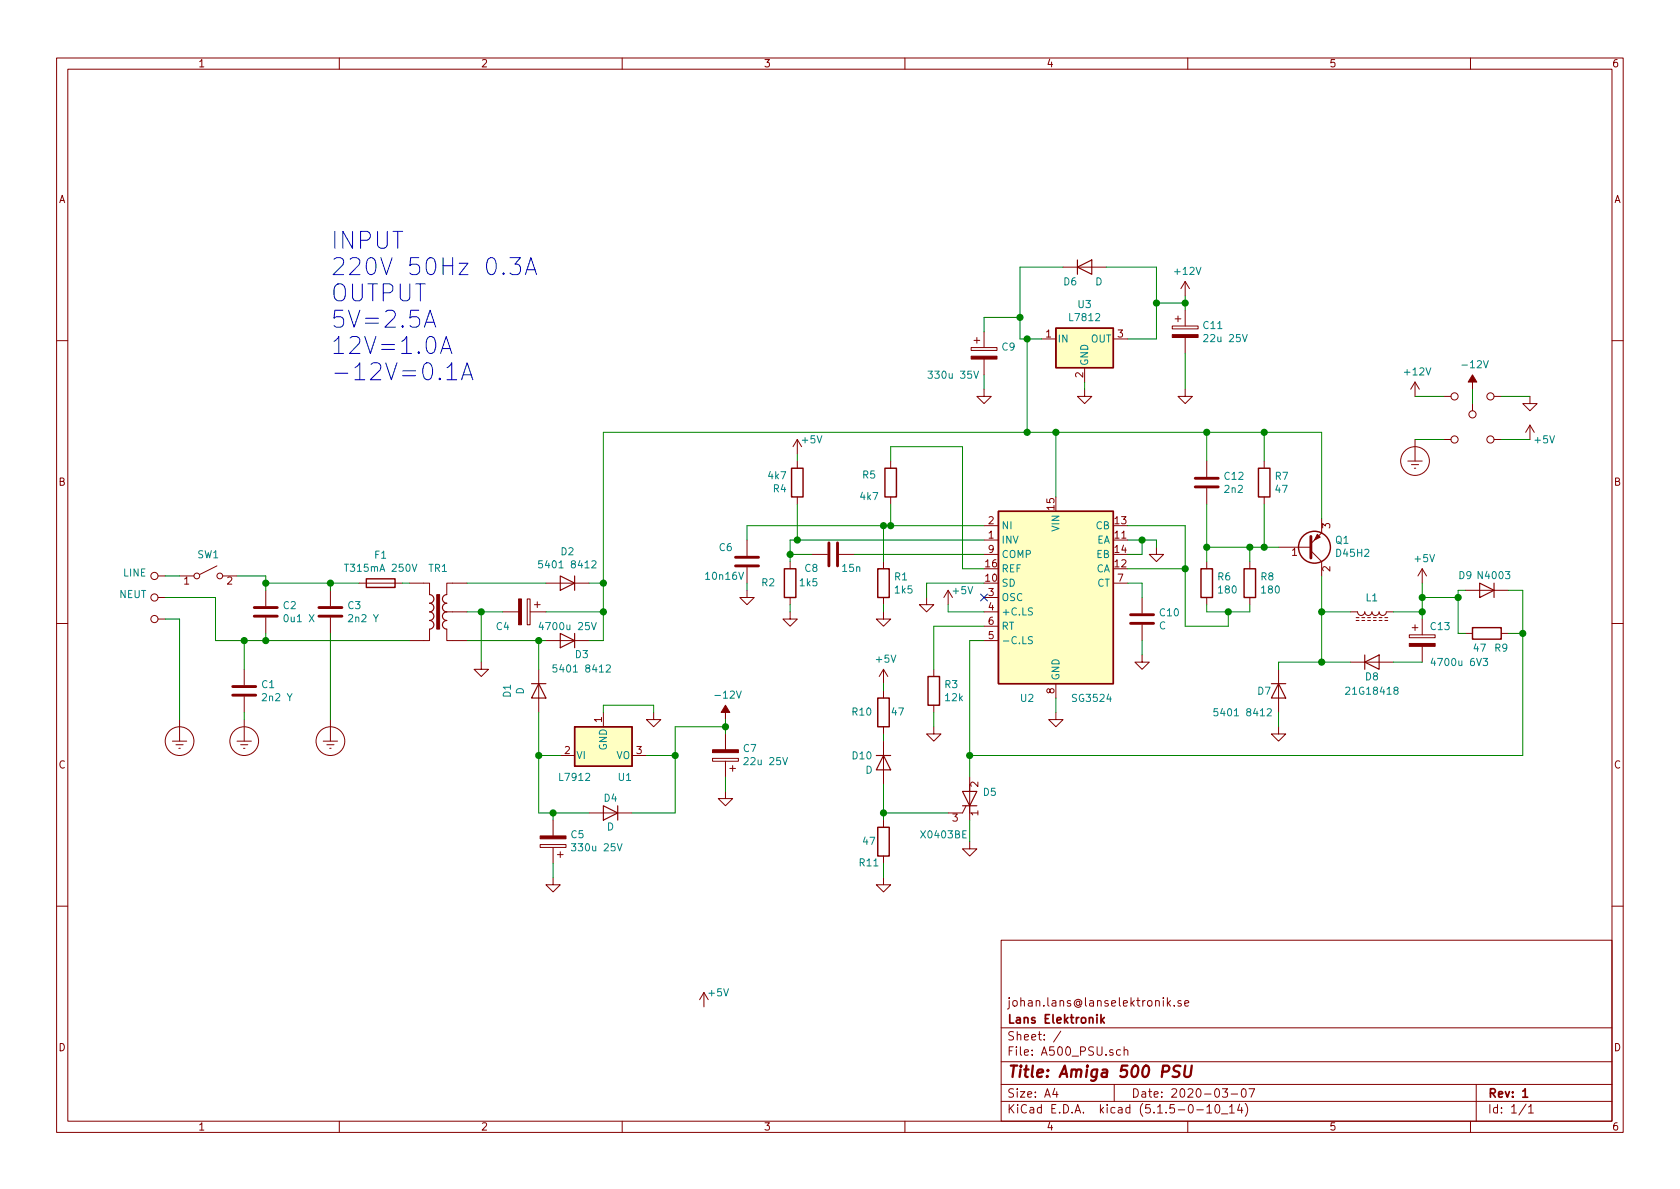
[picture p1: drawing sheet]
EESchema Schematic File Version 4
EELAYER 30 0
EELAYER END
$Descr A4 11693 8268
encoding utf-8
Sheet 1 1
Title "Amiga 500 PSU"
Date "2020-03-07"
Rev "1"
Comp "Lans Elektronik"
Comment1 "johan.lans@lanselektronik.se"
Comment2 ""
Comment3 ""
Comment4 ""
$EndDescr
$Comp
L Transformer:TRANSF4 TR1
U 1 1
P 3050 4250
F 0 "TR1" H 3050 3950 50  0000 C CNN
F 1 "TRANSF4" H 3050 3960 50  0001 C CNN
F 2 "" H 3050 4250 50  0001 C CNN
F 3 "" H 3050 4250 50  0001 C CNN
	1    3050 4250
	-1   0    0    1   
$EndComp
$Comp
L Device:D D3
U 1 1
P 3950 4450
F 0 "D3" H 3850 4550 50  0000 C CNN
F 1 "5401 8412" H 3850 4650 50  0000 C CNN
F 2 "" H 3950 4450 50  0001 C CNN
F 3 "~" H 3950 4450 50  0001 C CNN
	1    3950 4450
	-1   0    0    1   
$EndComp
$Comp
L Device:D D2
U 1 1
P 3950 4050
F 0 "D2" H 3950 3834 50  0000 C CNN
F 1 "5401 8412" H 3950 3925 50  0000 C CNN
F 2 "" H 3950 4050 50  0001 C CNN
F 3 "~" H 3950 4050 50  0001 C CNN
	1    3950 4050
	-1   0    0    1   
$EndComp
$Comp
L power:GND #PWR018
U 1 1
P 6450 4150
F 0 "#PWR018" H 6450 3900 50  0001 C CNN
F 1 "GND" H 6455 3977 50  0001 C CNN
F 2 "" H 6450 4150 50  0001 C CNN
F 3 "" H 6450 4150 50  0001 C CNN
	1    6450 4150
	1    0    0    -1  
$EndComp
$Comp
L Device:C C10
U 1 1
P 7950 4300
F 0 "C10" H 8065 4346 50  0000 L CNN
F 1 "C" H 8065 4255 50  0000 L CNN
F 2 "" H 7988 4150 50  0001 C CNN
F 3 "~" H 7950 4300 50  0001 C CNN
	1    7950 4300
	1    0    0    -1  
$EndComp
$Comp
L power:GND #PWR023
U 1 1
P 7950 4550
F 0 "#PWR023" H 7950 4300 50  0001 C CNN
F 1 "GND" H 7955 4377 50  0001 C CNN
F 2 "" H 7950 4550 50  0001 C CNN
F 3 "" H 7950 4550 50  0001 C CNN
	1    7950 4550
	1    0    0    -1  
$EndComp
Wire Wire Line
	7950 4050 7950 4150
Wire Wire Line
	7950 4550 7950 4450
$Comp
L Device:R R3
U 1 1
P 6500 4800
F 0 "R3" H 6570 4846 50  0000 L CNN
F 1 "12k" H 6570 4755 50  0000 L CNN
F 2 "" V 6430 4800 50  0001 C CNN
F 3 "~" H 6500 4800 50  0001 C CNN
	1    6500 4800
	1    0    0    -1  
$EndComp
$Comp
L power:GND #PWR016
U 1 1
P 6500 5050
F 0 "#PWR016" H 6500 4800 50  0001 C CNN
F 1 "GND" H 6505 4877 50  0001 C CNN
F 2 "" H 6500 5050 50  0001 C CNN
F 3 "" H 6500 5050 50  0001 C CNN
	1    6500 5050
	1    0    0    -1  
$EndComp
Wire Wire Line
	6500 4350 6500 4650
Wire Wire Line
	6500 4950 6500 5050
$Comp
L Device:C C8
U 1 1
P 5800 3850
F 0 "C8" V 5700 3950 50  0000 L CNN
F 1 "15n" V 5700 3650 50  0000 L CNN
F 2 "" H 5838 3700 50  0001 C CNN
F 3 "~" H 5800 3850 50  0001 C CNN
	1    5800 3850
	0    -1   -1   0   
$EndComp
$Comp
L Device:C C6
U 1 1
P 5200 3900
F 0 "C6" H 5000 4000 50  0000 L CNN
F 1 "10n16V" H 4900 3800 50  0000 L CNN
F 2 "" H 5238 3750 50  0001 C CNN
F 3 "~" H 5200 3900 50  0001 C CNN
	1    5200 3900
	1    0    0    -1  
$EndComp
$Comp
L Device:R R1
U 1 1
P 6150 4050
F 0 "R1" H 6220 4096 50  0000 L CNN
F 1 "1k5" H 6220 4005 50  0000 L CNN
F 2 "" V 6080 4050 50  0001 C CNN
F 3 "~" H 6150 4050 50  0001 C CNN
	1    6150 4050
	1    0    0    -1  
$EndComp
$Comp
L power:GND #PWR011
U 1 1
P 5200 4100
F 0 "#PWR011" H 5200 3850 50  0001 C CNN
F 1 "GND" H 5205 3927 50  0001 C CNN
F 2 "" H 5200 4100 50  0001 C CNN
F 3 "" H 5200 4100 50  0001 C CNN
	1    5200 4100
	1    0    0    -1  
$EndComp
$Comp
L power:GND #PWR010
U 1 1
P 6150 4250
F 0 "#PWR010" H 6150 4000 50  0001 C CNN
F 1 "GND" H 6155 4077 50  0001 C CNN
F 2 "" H 6150 4250 50  0001 C CNN
F 3 "" H 6150 4250 50  0001 C CNN
	1    6150 4250
	1    0    0    -1  
$EndComp
Wire Wire Line
	5200 4100 5200 4050
Wire Wire Line
	5200 3750 5200 3650
Wire Wire Line
	6500 4350 6850 4350
$Comp
L Device:R R5
U 1 1
P 6200 3350
F 0 "R5" H 6350 3300 50  0000 C CNN
F 1 "4k7" H 6350 3450 50  0000 C CNN
F 2 "" V 6130 3350 50  0001 C CNN
F 3 "~" H 6200 3350 50  0001 C CNN
	1    6200 3350
	-1   0    0    1   
$EndComp
Wire Wire Line
	6850 3950 6700 3950
Wire Wire Line
	6850 4050 6450 4050
NoConn ~ 6850 4150
Wire Wire Line
	7350 4850 7350 4950
$Comp
L Device:R R6
U 1 1
P 8400 4050
F 0 "R6" H 8470 4096 50  0000 L CNN
F 1 "180" H 8470 4005 50  0000 L CNN
F 2 "" V 8330 4050 50  0001 C CNN
F 3 "~" H 8400 4050 50  0001 C CNN
	1    8400 4050
	1    0    0    -1  
$EndComp
$Comp
L Device:R R8
U 1 1
P 8700 4050
F 0 "R8" H 8770 4096 50  0000 L CNN
F 1 "180" H 8770 4005 50  0000 L CNN
F 2 "" V 8630 4050 50  0001 C CNN
F 3 "~" H 8700 4050 50  0001 C CNN
	1    8700 4050
	1    0    0    -1  
$EndComp
$Comp
L Device:R R7
U 1 1
P 8800 3350
F 0 "R7" H 8870 3396 50  0000 L CNN
F 1 "47" H 8870 3305 50  0000 L CNN
F 2 "" V 8730 3350 50  0001 C CNN
F 3 "~" H 8800 3350 50  0001 C CNN
	1    8800 3350
	1    0    0    -1  
$EndComp
$Comp
L Device:C C12
U 1 1
P 8400 3350
F 0 "C12" H 8515 3396 50  0000 L CNN
F 1 "2n2" H 8515 3305 50  0000 L CNN
F 2 "" H 8438 3200 50  0001 C CNN
F 3 "~" H 8400 3350 50  0001 C CNN
	1    8400 3350
	1    0    0    -1  
$EndComp
Wire Wire Line
	8550 4350 8550 4250
Wire Wire Line
	8550 4250 8400 4250
Wire Wire Line
	8400 4250 8400 4200
Wire Wire Line
	8550 4250 8700 4250
Wire Wire Line
	8700 4250 8700 4200
Connection ~ 8550 4250
Wire Wire Line
	7350 3000 7350 3450
Wire Wire Line
	4100 4450 4200 4450
Wire Wire Line
	4200 4450 4200 4250
Wire Wire Line
	4200 4050 4100 4050
Wire Wire Line
	4200 4050 4200 3000
Connection ~ 4200 4050
Wire Wire Line
	4200 3000 7150 3000
$Comp
L Device:D D8
U 1 1
P 9550 4600
F 0 "D8" H 9550 4500 50  0000 C CNN
F 1 "21G18418" H 9550 4400 50  0000 C CNN
F 2 "" H 9550 4600 50  0001 C CNN
F 3 "~" H 9550 4600 50  0001 C CNN
	1    9550 4600
	1    0    0    -1  
$EndComp
$Comp
L Device:L_Core_Ferrite L1
U 1 1
P 9550 4250
F 0 "L1" V 9450 4250 50  0000 C CNN
F 1 "L_Core_Ferrite" V 9460 4250 50  0001 C CNN
F 2 "" H 9550 4250 50  0001 C CNN
F 3 "~" H 9550 4250 50  0001 C CNN
	1    9550 4250
	0    1    1    0   
$EndComp
Wire Wire Line
	9400 4600 9200 4600
Wire Wire Line
	9400 4250 9200 4250
$Comp
L Device:CP C13
U 1 1
P 9900 4450
F 0 "C13" H 9950 4550 50  0000 L CNN
F 1 "4700u 6V3" H 9950 4300 50  0000 L CNN
F 2 "" H 9938 4300 50  0001 C CNN
F 3 "~" H 9900 4450 50  0001 C CNN
	1    9900 4450
	1    0    0    -1  
$EndComp
Wire Wire Line
	9700 4600 9900 4600
Wire Wire Line
	9900 4300 9900 4250
Wire Wire Line
	9900 4250 9700 4250
$Comp
L power:+5V #PWR030
U 1 1
P 9900 4050
F 0 "#PWR030" H 9900 3900 50  0001 C CNN
F 1 "+5V" H 9915 4223 50  0000 C CNN
F 2 "" H 9900 4050 50  0001 C CNN
F 3 "" H 9900 4050 50  0001 C CNN
	1    9900 4050
	1    0    0    -1  
$EndComp
Wire Wire Line
	9900 4050 9900 4150
Connection ~ 9900 4250
$Comp
L Device:D D9
U 1 1
P 10350 4100
F 0 "D9" H 10500 4000 50  0000 C CNN
F 1 "N4003" H 10300 4000 50  0000 C CNN
F 2 "" H 10350 4100 50  0001 C CNN
F 3 "~" H 10350 4100 50  0001 C CNN
	1    10350 4100
	-1   0    0    1   
$EndComp
$Comp
L Device:R R9
U 1 1
P 10350 4400
F 0 "R9" V 10450 4500 50  0000 C CNN
F 1 "47" V 10450 4350 50  0000 C CNN
F 2 "" V 10280 4400 50  0001 C CNN
F 3 "~" H 10350 4400 50  0001 C CNN
	1    10350 4400
	0    1    1    0   
$EndComp
Wire Wire Line
	10200 4400 10150 4400
Wire Wire Line
	10150 4400 10150 4150
Wire Wire Line
	10150 4100 10200 4100
Wire Wire Line
	10150 4150 9900 4150
Connection ~ 10150 4150
Wire Wire Line
	10150 4150 10150 4100
Connection ~ 9900 4150
Wire Wire Line
	9900 4150 9900 4250
Wire Wire Line
	10500 4100 10600 4100
Wire Wire Line
	10600 4100 10600 4400
Wire Wire Line
	10600 4400 10500 4400
Wire Wire Line
	10600 4400 10600 5250
Connection ~ 10600 4400
$Comp
L Device:Q_SCR_KAG D5
U 1 1
P 6750 5550
F 0 "D5" H 6838 5596 50  0000 L CNN
F 1 "X0403BE" H 6400 5300 50  0000 L CNN
F 2 "" V 6750 5550 50  0001 C CNN
F 3 "~" V 6750 5550 50  0001 C CNN
	1    6750 5550
	1    0    0    -1  
$EndComp
Wire Wire Line
	6750 5250 6750 5400
$Comp
L power:GND #PWR015
U 1 1
P 6750 5850
F 0 "#PWR015" H 6750 5600 50  0001 C CNN
F 1 "GND" H 6755 5677 50  0001 C CNN
F 2 "" H 6750 5850 50  0001 C CNN
F 3 "" H 6750 5850 50  0001 C CNN
	1    6750 5850
	1    0    0    -1  
$EndComp
Wire Wire Line
	6750 5850 6750 5700
$Comp
L Device:CP C4
U 1 1
P 3650 4250
F 0 "C4" V 3750 4100 50  0000 C CNN
F 1 "4700u 25V" V 3750 4550 50  0000 C CNN
F 2 "" H 3688 4100 50  0001 C CNN
F 3 "~" H 3650 4250 50  0001 C CNN
	1    3650 4250
	0    1    1    0   
$EndComp
$Comp
L Device:D D7
U 1 1
P 8900 4800
F 0 "D7" V 8900 4700 50  0000 C CNN
F 1 "5401 8412" V 9050 4550 50  0000 C CNN
F 2 "" H 8900 4800 50  0001 C CNN
F 3 "~" H 8900 4800 50  0001 C CNN
	1    8900 4800
	0    1    1    0   
$EndComp
Wire Wire Line
	3250 4050 3800 4050
$Comp
L Regulator_Linear:L7812 U3
U 1 1
P 7550 2350
F 0 "U3" H 7550 2592 50  0000 C CNN
F 1 "L7812" H 7550 2501 50  0000 C CNN
F 2 "" H 7575 2200 50  0001 L CIN
F 3 "http://www.st.com/content/ccc/resource/technical/document/datasheet/41/4f/b3/b0/12/d4/47/88/CD00000444.pdf/files/CD00000444.pdf/jcr:content/translations/en.CD00000444.pdf" H 7550 2300 50  0001 C CNN
	1    7550 2350
	1    0    0    -1  
$EndComp
$Comp
L Regulator_Linear:L7912 U1
U 1 1
P 4200 5250
F 0 "U1" H 4350 5100 50  0000 C CNN
F 1 "L7912" H 4000 5100 50  0000 C CNN
F 2 "" H 4200 5050 50  0001 C CIN
F 3 "http://www.st.com/content/ccc/resource/technical/document/datasheet/c9/16/86/41/c7/2b/45/f2/CD00000450.pdf/files/CD00000450.pdf/jcr:content/translations/en.CD00000450.pdf" H 4200 5250 50  0001 C CNN
	1    4200 5250
	1    0    0    -1  
$EndComp
$Comp
L power:-12V #PWR012
U 1 1
P 5050 5000
F 0 "#PWR012" H 5050 5100 50  0001 C CNN
F 1 "-12V" H 5065 5173 50  0000 C CNN
F 2 "" H 5050 5000 50  0001 C CNN
F 3 "" H 5050 5000 50  0001 C CNN
	1    5050 5000
	1    0    0    -1  
$EndComp
$Comp
L Device:CP C5
U 1 1
P 3850 5850
F 0 "C5" H 3732 5804 50  0000 R CNN
F 1 "330u 25V" H 3732 5895 50  0000 R CNN
F 2 "" H 3888 5700 50  0001 C CNN
F 3 "~" H 3850 5850 50  0001 C CNN
	1    3850 5850
	-1   0    0    1   
$EndComp
$Comp
L power:GND #PWR013
U 1 1
P 5050 5500
F 0 "#PWR013" H 5050 5250 50  0001 C CNN
F 1 "GND" H 5055 5327 50  0001 C CNN
F 2 "" H 5050 5500 50  0001 C CNN
F 3 "" H 5050 5500 50  0001 C CNN
	1    5050 5500
	1    0    0    -1  
$EndComp
$Comp
L power:+12V #PWR025
U 1 1
P 8250 2050
F 0 "#PWR025" H 8250 1900 50  0001 C CNN
F 1 "+12V" H 8265 2223 50  0000 C CNN
F 2 "" H 8250 2050 50  0001 C CNN
F 3 "" H 8250 2050 50  0001 C CNN
	1    8250 2050
	1    0    0    -1  
$EndComp
$Comp
L Device:CP C11
U 1 1
P 8250 2300
F 0 "C11" H 8368 2346 50  0000 L CNN
F 1 "22u 25V" H 8368 2255 50  0000 L CNN
F 2 "" H 8288 2150 50  0001 C CNN
F 3 "~" H 8250 2300 50  0001 C CNN
	1    8250 2300
	1    0    0    -1  
$EndComp
$Comp
L power:GND #PWR026
U 1 1
P 8250 2700
F 0 "#PWR026" H 8250 2450 50  0001 C CNN
F 1 "GND" H 8255 2527 50  0001 C CNN
F 2 "" H 8250 2700 50  0001 C CNN
F 3 "" H 8250 2700 50  0001 C CNN
	1    8250 2700
	1    0    0    -1  
$EndComp
Wire Wire Line
	8250 2700 8250 2450
Wire Wire Line
	8250 2150 8250 2100
Wire Wire Line
	5050 5500 5050 5400
$Comp
L Device:D D6
U 1 1
P 7550 1850
F 0 "D6" H 7450 1750 50  0000 C CNN
F 1 "D" H 7650 1750 50  0000 C CNN
F 2 "" H 7550 1850 50  0001 C CNN
F 3 "~" H 7550 1850 50  0001 C CNN
	1    7550 1850
	1    0    0    -1  
$EndComp
Wire Wire Line
	7250 2350 7150 2350
Wire Wire Line
	7100 2350 7100 2200
Wire Wire Line
	7100 1850 7400 1850
Wire Wire Line
	7700 1850 8050 1850
Wire Wire Line
	8050 1850 8050 2100
Wire Wire Line
	8050 2350 7850 2350
Wire Wire Line
	8250 2100 8050 2100
Connection ~ 8250 2100
Wire Wire Line
	8250 2100 8250 2050
Connection ~ 8050 2100
Wire Wire Line
	8050 2100 8050 2350
$Comp
L power:GND #PWR022
U 1 1
P 7550 2700
F 0 "#PWR022" H 7550 2450 50  0001 C CNN
F 1 "GND" H 7555 2527 50  0001 C CNN
F 2 "" H 7550 2700 50  0001 C CNN
F 3 "" H 7550 2700 50  0001 C CNN
	1    7550 2700
	1    0    0    -1  
$EndComp
$Comp
L Device:CP C9
U 1 1
P 6850 2450
F 0 "C9" H 6968 2496 50  0000 L CNN
F 1 "330u 35V" H 6450 2300 50  0000 L CNN
F 2 "" H 6888 2300 50  0001 C CNN
F 3 "~" H 6850 2450 50  0001 C CNN
	1    6850 2450
	1    0    0    -1  
$EndComp
$Comp
L power:GND #PWR020
U 1 1
P 6850 2700
F 0 "#PWR020" H 6850 2450 50  0001 C CNN
F 1 "GND" H 6855 2527 50  0001 C CNN
F 2 "" H 6850 2700 50  0001 C CNN
F 3 "" H 6850 2700 50  0001 C CNN
	1    6850 2700
	1    0    0    -1  
$EndComp
Wire Wire Line
	7550 2700 7550 2650
Wire Wire Line
	6850 2700 6850 2600
Wire Wire Line
	6850 2300 6850 2200
Wire Wire Line
	6850 2200 7100 2200
Connection ~ 7100 2200
Wire Wire Line
	7100 2200 7100 1850
Wire Wire Line
	7150 2350 7150 3000
Connection ~ 7150 2350
Wire Wire Line
	7150 2350 7100 2350
$Comp
L Device:D D4
U 1 1
P 4250 5650
F 0 "D4" H 4250 5550 50  0000 C CNN
F 1 "D" H 4250 5750 50  0000 C CNN
F 2 "" H 4250 5650 50  0001 C CNN
F 3 "~" H 4250 5650 50  0001 C CNN
	1    4250 5650
	-1   0    0    1   
$EndComp
Wire Wire Line
	4700 5650 4400 5650
Wire Wire Line
	4700 5250 4700 5650
Wire Wire Line
	3900 5250 3750 5250
Wire Wire Line
	3750 5250 3750 5650
Wire Wire Line
	3750 5650 3850 5650
$Comp
L Device:CP C7
U 1 1
P 5050 5250
F 0 "C7" H 4932 5204 50  0000 R CNN
F 1 "22u 25V" H 4932 5295 50  0000 R CNN
F 2 "" H 5088 5100 50  0001 C CNN
F 3 "~" H 5050 5250 50  0001 C CNN
	1    5050 5250
	-1   0    0    1   
$EndComp
$Comp
L power:GND #PWR09
U 1 1
P 4550 4950
F 0 "#PWR09" H 4550 4700 50  0001 C CNN
F 1 "GND" H 4555 4777 50  0001 C CNN
F 2 "" H 4550 4950 50  0001 C CNN
F 3 "" H 4550 4950 50  0001 C CNN
	1    4550 4950
	1    0    0    -1  
$EndComp
$Comp
L Device:D D1
U 1 1
P 3750 4800
F 0 "D1" H 3750 4584 50  0000 C CNN
F 1 "D" H 3750 4675 50  0000 C CNN
F 2 "" H 3750 4800 50  0001 C CNN
F 3 "~" H 3750 4800 50  0001 C CNN
	1    3750 4800
	0    1    1    0   
$EndComp
Wire Wire Line
	3750 4650 3750 4450
Connection ~ 3750 4450
$Comp
L power:LINE #PWR01
U 1 1
P 1150 4000
F 0 "#PWR01" H 1150 3850 50  0001 C CNN
F 1 "LINE" V 1168 4128 50  0000 L CNN
F 2 "" H 1150 4000 50  0001 C CNN
F 3 "" H 1150 4000 50  0001 C CNN
	1    1150 4000
	0    -1   -1   0   
$EndComp
$Comp
L power:NEUT #PWR02
U 1 1
P 1150 4150
F 0 "#PWR02" H 1150 4000 50  0001 C CNN
F 1 "NEUT" V 1168 4278 50  0000 L CNN
F 2 "" H 1150 4150 50  0001 C CNN
F 3 "" H 1150 4150 50  0001 C CNN
	1    1150 4150
	0    -1   -1   0   
$EndComp
$Comp
L power:Earth_Protective #PWR04
U 1 1
P 1250 5000
F 0 "#PWR04" H 1500 4750 50  0001 C CNN
F 1 "Earth_Protective" H 1700 4850 50  0001 C CNN
F 2 "" H 1250 4900 50  0001 C CNN
F 3 "~" H 1250 4900 50  0001 C CNN
	1    1250 5000
	1    0    0    -1  
$EndComp
$Comp
L power:NEUT #PWR03
U 1 1
P 1150 4300
F 0 "#PWR03" H 1150 4150 50  0001 C CNN
F 1 "NEUT" V 1168 4428 50  0001 L CNN
F 2 "" H 1150 4300 50  0001 C CNN
F 3 "" H 1150 4300 50  0001 C CNN
	1    1150 4300
	0    -1   -1   0   
$EndComp
Wire Wire Line
	1150 4300 1250 4300
$Comp
L Switch:SW_SPST SW1
U 1 1
P 1450 4000
F 0 "SW1" H 1450 4150 50  0000 C CNN
F 1 "SW_SPST" H 1450 4144 50  0001 C CNN
F 2 "" H 1450 4000 50  0001 C CNN
F 3 "~" H 1450 4000 50  0001 C CNN
	1    1450 4000
	1    0    0    -1  
$EndComp
$Comp
L Device:C C2
U 1 1
P 1850 4250
F 0 "C2" H 1965 4296 50  0000 L CNN
F 1 "0u1 X" H 1965 4205 50  0000 L CNN
F 2 "" H 1888 4100 50  0001 C CNN
F 3 "~" H 1850 4250 50  0001 C CNN
	1    1850 4250
	1    0    0    -1  
$EndComp
Wire Wire Line
	1150 4000 1250 4000
Wire Wire Line
	1850 4050 1850 4100
Wire Wire Line
	1150 4150 1500 4150
Wire Wire Line
	1500 4150 1500 4450
Wire Wire Line
	1500 4450 1700 4450
Wire Wire Line
	1850 4450 1850 4400
$Comp
L Device:C C1
U 1 1
P 1700 4800
F 0 "C1" H 1815 4846 50  0000 L CNN
F 1 "2n2 Y" H 1815 4755 50  0000 L CNN
F 2 "" H 1738 4650 50  0001 C CNN
F 3 "~" H 1700 4800 50  0001 C CNN
	1    1700 4800
	1    0    0    -1  
$EndComp
$Comp
L Device:C C3
U 1 1
P 2300 4250
F 0 "C3" H 2415 4296 50  0000 L CNN
F 1 "2n2 Y" H 2415 4205 50  0000 L CNN
F 2 "" H 2338 4100 50  0001 C CNN
F 3 "~" H 2300 4250 50  0001 C CNN
	1    2300 4250
	1    0    0    -1  
$EndComp
Wire Wire Line
	1850 4050 2300 4050
Wire Wire Line
	2300 4050 2300 4100
Wire Wire Line
	1700 4650 1700 4450
Connection ~ 1700 4450
Wire Wire Line
	1700 4450 1850 4450
$Comp
L power:Earth_Protective #PWR05
U 1 1
P 1700 5000
F 0 "#PWR05" H 1950 4750 50  0001 C CNN
F 1 "Earth_Protective" H 2150 4850 50  0001 C CNN
F 2 "" H 1700 4900 50  0001 C CNN
F 3 "~" H 1700 4900 50  0001 C CNN
	1    1700 5000
	1    0    0    -1  
$EndComp
$Comp
L power:Earth_Protective #PWR06
U 1 1
P 2300 5000
F 0 "#PWR06" H 2550 4750 50  0001 C CNN
F 1 "Earth_Protective" H 2750 4850 50  0001 C CNN
F 2 "" H 2300 4900 50  0001 C CNN
F 3 "~" H 2300 4900 50  0001 C CNN
	1    2300 5000
	1    0    0    -1  
$EndComp
Wire Wire Line
	1700 4950 1700 5000
$Comp
L Device:Fuse F1
U 1 1
P 2650 4050
F 0 "F1" V 2453 4050 50  0000 C CNN
F 1 "T315mA 250V" V 2544 4050 50  0000 C CNN
F 2 "" V 2580 4050 50  0001 C CNN
F 3 "~" H 2650 4050 50  0001 C CNN
	1    2650 4050
	0    1    1    0   
$EndComp
Wire Wire Line
	2500 4050 2300 4050
Connection ~ 2300 4050
Wire Wire Line
	2800 4050 2850 4050
Connection ~ 1850 4450
Wire Wire Line
	1250 4300 1250 5000
Wire Wire Line
	1850 4450 2850 4450
Wire Wire Line
	1650 4000 1850 4000
Wire Wire Line
	1850 4000 1850 4050
Connection ~ 1850 4050
Wire Wire Line
	2300 4400 2300 5000
$Comp
L Regulator_Controller:SG3524 U2
U 1 1
P 7350 4150
F 0 "U2" H 7150 3450 50  0000 C CNN
F 1 "SG3524" H 7600 3450 50  0000 C CNN
F 2 "" H 7350 4150 50  0001 C CNN
F 3 "www.st.com/resource/en/datasheet/sg3525.pdf" H 7350 4150 50  0001 C CNN
	1    7350 4150
	1    0    0    -1  
$EndComp
$Comp
L power:GND #PWR021
U 1 1
P 7350 4950
F 0 "#PWR021" H 7350 4700 50  0001 C CNN
F 1 "GND" H 7355 4777 50  0001 C CNN
F 2 "" H 7350 4950 50  0001 C CNN
F 3 "" H 7350 4950 50  0001 C CNN
	1    7350 4950
	1    0    0    -1  
$EndComp
Wire Wire Line
	6450 4050 6450 4150
Wire Wire Line
	7950 4050 7850 4050
Connection ~ 7350 3000
Wire Wire Line
	7850 3950 8250 3950
Wire Wire Line
	8250 4350 8550 4350
Wire Wire Line
	8250 3950 8250 4350
Wire Wire Line
	7850 3650 8250 3650
Wire Wire Line
	8250 3650 8250 3950
Connection ~ 8250 3950
$Comp
L power:GND #PWR024
U 1 1
P 8050 3800
F 0 "#PWR024" H 8050 3550 50  0001 C CNN
F 1 "GND" H 8055 3627 50  0001 C CNN
F 2 "" H 8050 3800 50  0001 C CNN
F 3 "" H 8050 3800 50  0001 C CNN
	1    8050 3800
	1    0    0    -1  
$EndComp
Wire Wire Line
	7850 3750 7950 3750
Wire Wire Line
	7950 3750 7950 3850
Wire Wire Line
	7850 3850 7950 3850
$Comp
L Device:R R2
U 1 1
P 5500 4050
F 0 "R2" H 5600 4050 50  0000 L CNN
F 1 "1k5" H 5300 4050 50  0000 L CNN
F 2 "" V 5430 4050 50  0001 C CNN
F 3 "~" H 5500 4050 50  0001 C CNN
	1    5500 4050
	-1   0    0    1   
$EndComp
$Comp
L power:VS #PWR031
U 1 1
P 10050 2750
F 0 "#PWR031" H 9850 2600 50  0001 C CNN
F 1 "VS" V 10067 2878 50  0001 L CNN
F 2 "" H 10050 2750 50  0001 C CNN
F 3 "" H 10050 2750 50  0001 C CNN
	1    10050 2750
	0    1    1    0   
$EndComp
$Comp
L power:VS #PWR035
U 1 1
P 10450 2750
F 0 "#PWR035" H 10250 2600 50  0001 C CNN
F 1 "VS" V 10467 2878 50  0001 L CNN
F 2 "" H 10450 2750 50  0001 C CNN
F 3 "" H 10450 2750 50  0001 C CNN
	1    10450 2750
	0    -1   -1   0   
$EndComp
$Comp
L power:VS #PWR034
U 1 1
P 10250 2800
F 0 "#PWR034" H 10050 2650 50  0001 C CNN
F 1 "VS" V 10267 2928 50  0001 L CNN
F 2 "" H 10250 2800 50  0001 C CNN
F 3 "" H 10250 2800 50  0001 C CNN
	1    10250 2800
	-1   0    0    1   
$EndComp
$Comp
L power:VS #PWR032
U 1 1
P 10050 3050
F 0 "#PWR032" H 9850 2900 50  0001 C CNN
F 1 "VS" V 10067 3178 50  0001 L CNN
F 2 "" H 10050 3050 50  0001 C CNN
F 3 "" H 10050 3050 50  0001 C CNN
	1    10050 3050
	0    1    1    0   
$EndComp
$Comp
L power:VS #PWR036
U 1 1
P 10450 3050
F 0 "#PWR036" H 10250 2900 50  0001 C CNN
F 1 "VS" V 10467 3178 50  0001 L CNN
F 2 "" H 10450 3050 50  0001 C CNN
F 3 "" H 10450 3050 50  0001 C CNN
	1    10450 3050
	0    -1   -1   0   
$EndComp
$Comp
L power:+5V #PWR038
U 1 1
P 10650 3050
F 0 "#PWR038" H 10650 2900 50  0001 C CNN
F 1 "+5V" H 10750 3050 50  0000 C CNN
F 2 "" H 10650 3050 50  0001 C CNN
F 3 "" H 10650 3050 50  0001 C CNN
	1    10650 3050
	1    0    0    -1  
$EndComp
$Comp
L power:+12V #PWR028
U 1 1
P 9850 2750
F 0 "#PWR028" H 9850 2600 50  0001 C CNN
F 1 "+12V" H 9865 2923 50  0000 C CNN
F 2 "" H 9850 2750 50  0001 C CNN
F 3 "" H 9850 2750 50  0001 C CNN
	1    9850 2750
	1    0    0    -1  
$EndComp
$Comp
L power:-12V #PWR033
U 1 1
P 10250 2700
F 0 "#PWR033" H 10250 2800 50  0001 C CNN
F 1 "-12V" H 10265 2873 50  0000 C CNN
F 2 "" H 10250 2700 50  0001 C CNN
F 3 "" H 10250 2700 50  0001 C CNN
	1    10250 2700
	1    0    0    -1  
$EndComp
$Comp
L power:Earth_Protective #PWR029
U 1 1
P 9850 3050
F 0 "#PWR029" H 10100 2800 50  0001 C CNN
F 1 "Earth_Protective" H 10300 2900 50  0001 C CNN
F 2 "" H 9850 2950 50  0001 C CNN
F 3 "~" H 9850 2950 50  0001 C CNN
	1    9850 3050
	1    0    0    -1  
$EndComp
$Comp
L power:GND #PWR037
U 1 1
P 10650 2750
F 0 "#PWR037" H 10650 2500 50  0001 C CNN
F 1 "GND" H 10655 2577 50  0001 C CNN
F 2 "" H 10650 2750 50  0001 C CNN
F 3 "" H 10650 2750 50  0001 C CNN
	1    10650 2750
	1    0    0    -1  
$EndComp
$Comp
L power:+5V #PWR019
U 1 1
P 6600 4200
F 0 "#PWR019" H 6600 4050 50  0001 C CNN
F 1 "+5V" H 6700 4300 50  0000 C CNN
F 2 "" H 6600 4200 50  0001 C CNN
F 3 "" H 6600 4200 50  0001 C CNN
	1    6600 4200
	1    0    0    -1  
$EndComp
Wire Wire Line
	6850 4250 6600 4250
Wire Wire Line
	6600 4250 6600 4200
$Comp
L power:+5V #PWR014
U 1 1
P 4900 7000
F 0 "#PWR014" H 4900 6850 50  0001 C CNN
F 1 "+5V" H 5000 7100 50  0000 C CNN
F 2 "" H 4900 7000 50  0001 C CNN
F 3 "" H 4900 7000 50  0001 C CNN
	1    4900 7000
	1    0    0    -1  
$EndComp
Wire Wire Line
	6850 4450 6750 4450
Wire Wire Line
	9200 4600 9200 4250
Wire Wire Line
	6750 5250 6750 4450
Wire Wire Line
	6750 5250 10600 5250
Wire Wire Line
	5050 5000 5050 5050
Wire Wire Line
	4700 5250 4500 5250
Wire Wire Line
	4700 5250 4700 5050
Wire Wire Line
	4700 5050 5050 5050
Connection ~ 4700 5250
Connection ~ 5050 5050
Wire Wire Line
	5050 5050 5050 5100
Wire Wire Line
	4200 4950 4200 4900
Wire Wire Line
	4200 4900 4550 4900
Wire Wire Line
	4550 4900 4550 4950
Connection ~ 3750 5250
Wire Wire Line
	3750 4450 3800 4450
Wire Wire Line
	3250 4450 3750 4450
$Comp
L power:GND #PWR07
U 1 1
P 3350 4600
F 0 "#PWR07" H 3350 4350 50  0001 C CNN
F 1 "GND" H 3355 4427 50  0001 C CNN
F 2 "" H 3350 4600 50  0001 C CNN
F 3 "" H 3350 4600 50  0001 C CNN
	1    3350 4600
	1    0    0    -1  
$EndComp
Wire Wire Line
	3350 4600 3350 4250
Connection ~ 3350 4250
Wire Wire Line
	3350 4250 3500 4250
Wire Wire Line
	3800 4250 4200 4250
Connection ~ 4200 4250
Wire Wire Line
	4200 4250 4200 4050
Wire Wire Line
	9200 4600 8900 4600
Wire Wire Line
	8900 4600 8900 4650
Connection ~ 9200 4600
$Comp
L power:GND #PWR027
U 1 1
P 8900 5050
F 0 "#PWR027" H 8900 4800 50  0001 C CNN
F 1 "GND" H 8905 4877 50  0001 C CNN
F 2 "" H 8900 5050 50  0001 C CNN
F 3 "" H 8900 5050 50  0001 C CNN
	1    8900 5050
	1    0    0    -1  
$EndComp
Wire Wire Line
	8900 5050 8900 4950
Wire Wire Line
	3250 4250 3350 4250
Wire Wire Line
	3750 4950 3750 5250
Wire Wire Line
	3850 5700 3850 5650
Connection ~ 3850 5650
Wire Wire Line
	3850 5650 4100 5650
$Comp
L power:GND #PWR08
U 1 1
P 3850 6100
F 0 "#PWR08" H 3850 5850 50  0001 C CNN
F 1 "GND" H 3855 5927 50  0001 C CNN
F 2 "" H 3850 6100 50  0001 C CNN
F 3 "" H 3850 6100 50  0001 C CNN
	1    3850 6100
	1    0    0    -1  
$EndComp
Wire Wire Line
	3850 6100 3850 6000
Connection ~ 7150 3000
Wire Wire Line
	7150 3000 7350 3000
Wire Wire Line
	8050 3800 8050 3750
Wire Wire Line
	8050 3750 7950 3750
Connection ~ 7950 3750
Wire Wire Line
	10050 2750 9850 2750
Wire Wire Line
	10250 2800 10250 2700
Wire Wire Line
	10450 2750 10650 2750
Wire Wire Line
	10450 3050 10650 3050
Wire Wire Line
	10050 3050 9850 3050
Text Notes 2300 2650 0    118  ~ 0
INPUT \n220V 50Hz 0.3A\nOUTPUT \n5V=2.5A\n12V=1.0A\n-12V=0.1A
$Comp
L power:GND #PWR039
U 1 1
P 5500 4250
F 0 "#PWR039" H 5500 4000 50  0001 C CNN
F 1 "GND" H 5505 4077 50  0001 C CNN
F 2 "" H 5500 4250 50  0001 C CNN
F 3 "" H 5500 4250 50  0001 C CNN
	1    5500 4250
	1    0    0    -1  
$EndComp
Wire Wire Line
	5500 4250 5500 4200
Wire Wire Line
	5500 3900 5500 3850
Wire Wire Line
	5500 3750 5550 3750
$Comp
L power:+5V #PWR017
U 1 1
P 5550 3150
F 0 "#PWR017" H 5550 3000 50  0001 C CNN
F 1 "+5V" H 5650 3250 50  0000 C CNN
F 2 "" H 5550 3150 50  0001 C CNN
F 3 "" H 5550 3150 50  0001 C CNN
	1    5550 3150
	1    0    0    -1  
$EndComp
Wire Wire Line
	5550 3150 5550 3200
$Comp
L Device:R R4
U 1 1
P 5550 3350
F 0 "R4" H 5620 3396 50  0000 L CNN
F 1 "4k7" H 5620 3305 50  0000 L CNN
F 2 "" V 5480 3350 50  0001 C CNN
F 3 "~" H 5550 3350 50  0001 C CNN
	1    5550 3350
	-1   0    0    1   
$EndComp
Wire Wire Line
	5950 3850 6850 3850
Wire Wire Line
	6700 3100 6700 3950
Wire Wire Line
	6150 4250 6150 4200
Wire Wire Line
	6150 3900 6150 3650
Wire Wire Line
	6200 3200 6200 3100
Wire Wire Line
	6200 3100 6700 3100
Connection ~ 6150 3650
Wire Wire Line
	6150 3650 6200 3650
Wire Wire Line
	6200 3500 6200 3650
Connection ~ 6200 3650
Wire Wire Line
	6200 3650 6850 3650
Wire Wire Line
	5550 3500 5550 3750
Connection ~ 5550 3750
Wire Wire Line
	5550 3750 6850 3750
Wire Wire Line
	5500 3850 5650 3850
Connection ~ 5500 3850
Wire Wire Line
	5500 3850 5500 3750
Wire Wire Line
	5200 3650 6150 3650
Connection ~ 6750 5250
Wire Wire Line
	8700 3900 8700 3800
Wire Wire Line
	8700 3800 8400 3800
Wire Wire Line
	8400 3800 8400 3900
Wire Wire Line
	8700 3800 8800 3800
Connection ~ 8700 3800
Wire Wire Line
	7350 3000 8400 3000
Wire Wire Line
	8400 3200 8400 3000
Connection ~ 8400 3000
Wire Wire Line
	8400 3000 8800 3000
Wire Wire Line
	8400 3500 8400 3800
Connection ~ 8400 3800
Wire Wire Line
	8800 3800 8800 3500
Connection ~ 8800 3800
Wire Wire Line
	8800 3800 8900 3800
Wire Wire Line
	8800 3200 8800 3000
Connection ~ 8800 3000
Wire Wire Line
	8800 3000 9200 3000
$Comp
L Device:Q_PNP_BCE Q1
U 1 1
P 9100 3800
F 0 "Q1" H 9291 3754 50  0000 L CNN
F 1 "D45H2" H 9291 3845 50  0000 L CNN
F 2 "" H 9300 3900 50  0001 C CNN
F 3 "~" H 9100 3800 50  0001 C CNN
	1    9100 3800
	1    0    0    1   
$EndComp
Wire Wire Line
	9200 4000 9200 4250
Connection ~ 9200 4250
Wire Wire Line
	9200 3600 9200 3000
$Comp
L power:+5V #PWR040
U 1 1
P 6150 4750
F 0 "#PWR040" H 6150 4600 50  0001 C CNN
F 1 "+5V" H 6165 4923 50  0000 C CNN
F 2 "" H 6150 4750 50  0001 C CNN
F 3 "" H 6150 4750 50  0001 C CNN
	1    6150 4750
	1    0    0    -1  
$EndComp
$Comp
L Device:R R10
U 1 1
P 6150 4950
F 0 "R10" H 6300 4950 50  0000 C CNN
F 1 "47" H 6050 4950 50  0000 C CNN
F 2 "" V 6080 4950 50  0001 C CNN
F 3 "~" H 6150 4950 50  0001 C CNN
	1    6150 4950
	-1   0    0    1   
$EndComp
$Comp
L Device:D D10
U 1 1
P 6150 5300
F 0 "D10" V 6100 5150 50  0000 C CNN
F 1 "D" V 6200 5200 50  0000 C CNN
F 2 "" H 6150 5300 50  0001 C CNN
F 3 "~" H 6150 5300 50  0001 C CNN
	1    6150 5300
	0    1    1    0   
$EndComp
Wire Wire Line
	6150 4750 6150 4800
Wire Wire Line
	6150 5100 6150 5150
Wire Wire Line
	6150 5450 6150 5650
Wire Wire Line
	6150 5650 6600 5650
$Comp
L Device:R R11
U 1 1
P 6150 5850
F 0 "R11" H 6250 6000 50  0000 C CNN
F 1 "47" H 6250 5850 50  0000 C CNN
F 2 "" V 6080 5850 50  0001 C CNN
F 3 "~" H 6150 5850 50  0001 C CNN
	1    6150 5850
	-1   0    0    1   
$EndComp
$Comp
L power:GND #PWR041
U 1 1
P 6150 6100
F 0 "#PWR041" H 6150 5850 50  0001 C CNN
F 1 "GND" H 6155 5927 50  0001 C CNN
F 2 "" H 6150 6100 50  0001 C CNN
F 3 "" H 6150 6100 50  0001 C CNN
	1    6150 6100
	1    0    0    -1  
$EndComp
Wire Wire Line
	6150 6100 6150 6000
Wire Wire Line
	6150 5700 6150 5650
Connection ~ 6150 5650
$EndSCHEMATC
